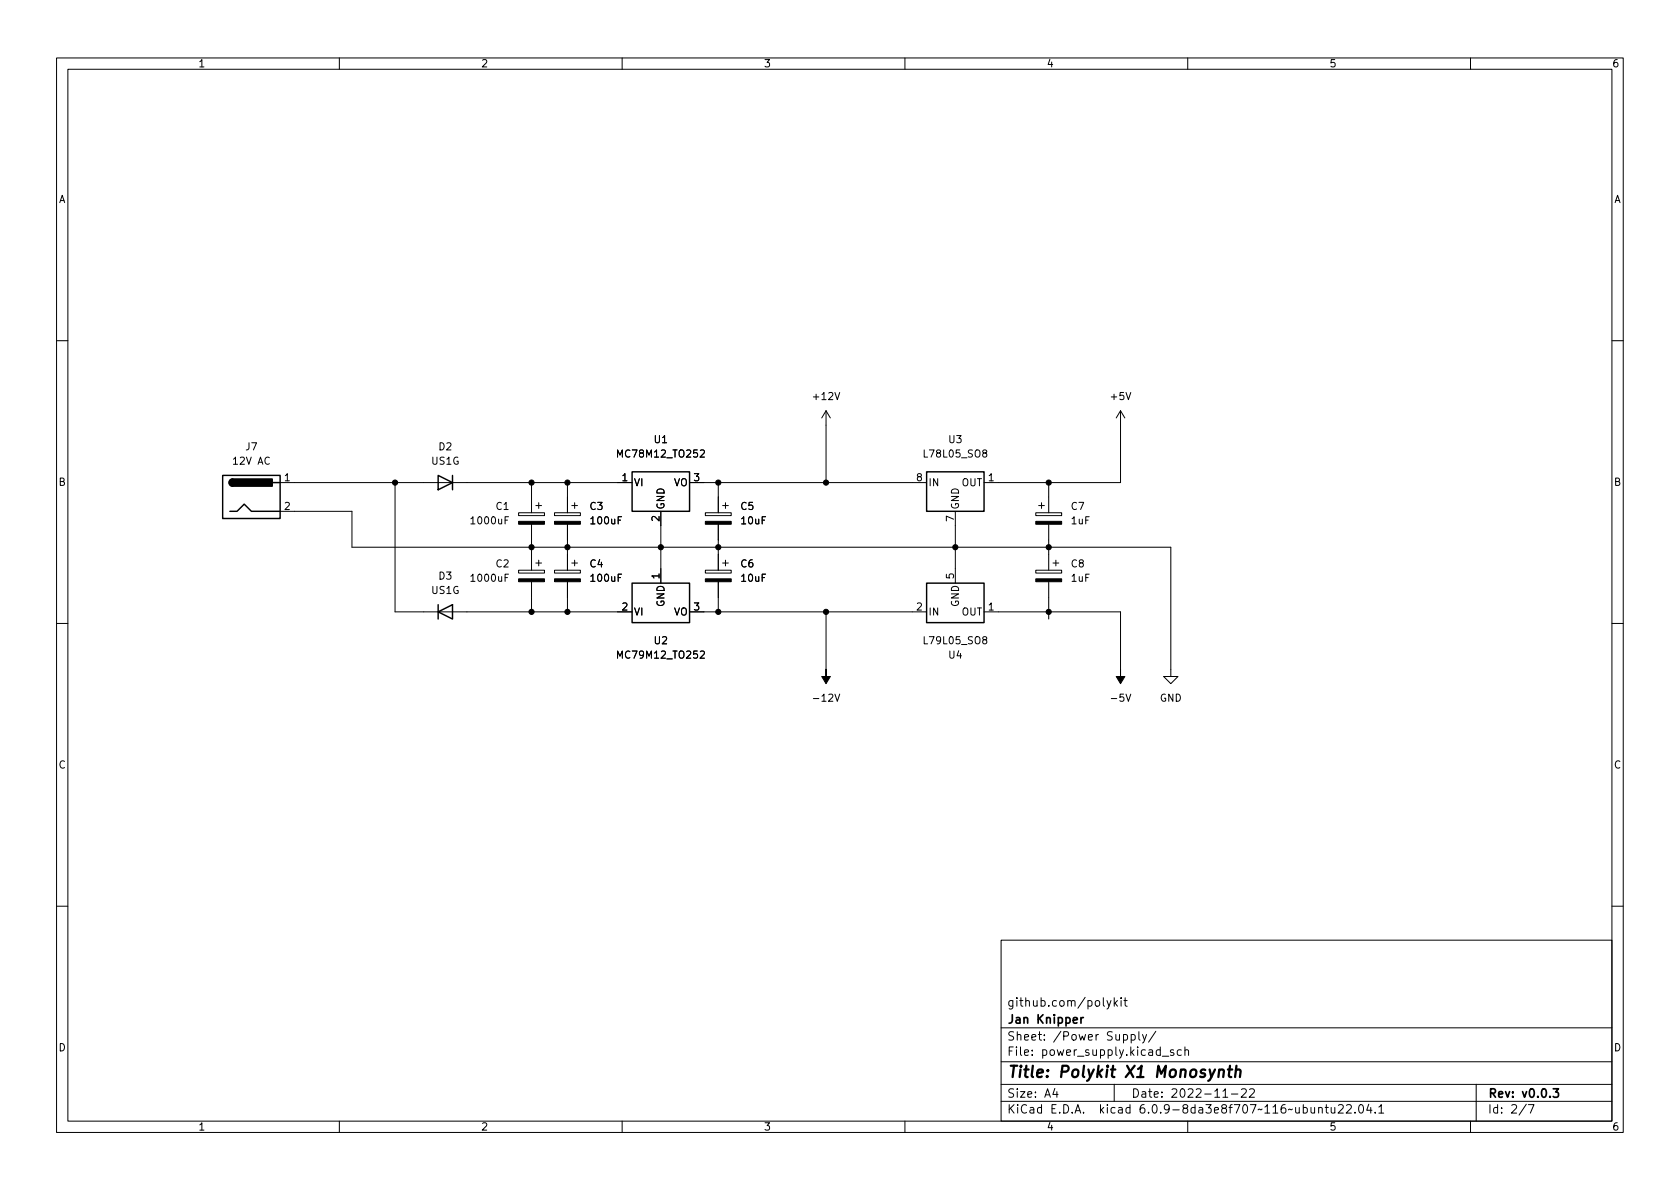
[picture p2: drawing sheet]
<svg xmlns="http://www.w3.org/2000/svg" width="297mm" height="210mm" viewBox="0 0 297 210" stroke-linecap="round" stroke-linejoin="round" font-family="sans-serif">
<g fill="none" stroke="#000" stroke-width=".18">
<path d="M10 10.2h277v190.1h-277zM12 12.2h273v186.1h-273zM60 10.2v2M110 10.2v2M160 10.2v2M210 10.2v2M260 10.2v2M10 60.2h2M146 72.6l-.7 1.3M146 72.6v12.7M146 72.6l.8 1.3M198.1 72.6v12.7h-24.1"/>
<path d="M198.1 72.6l-.7 1.3M198.1 72.6l.8 1.3M285 60.2h2M49.5 90.4h12.7v6.4h144.8v22.8h1.3l-1.3 1.3-1.3-1.3h1.3M49.5 85.3h62.3M69.8 85.3v22.9h42M91.7 90.7h4.6v.5h-4.6zM94 85.3v5.4M94 92.7v8.1M94.7 89.4h1.1M94.7 99.6h1.1M95.2 88.9v1"/>
<path d="M95.2 99.1v1M98 90.7h4.6v.5h-4.6zM100.3 85.3v5.4M100.3 92.7v8.1M101.1 89.4h1M101.1 99.6h1M101.6 88.9v1M101.6 99.1v1M116.8 90.4v12.7M121.9 85.3h41.9M124.7 90.7h4.6v.5h-4.6zM127 85.3v5.4"/>
<path d="M127 92.7v8.1M127.8 89.4h1M127.8 99.6h1M128.3 88.9v1M128.3 99.1v1M168.9 90.4v12.7M183.1 90.7h4.6v.5h-4.6zM183.6 89.4h1.1M184.1 88.9v1M185.4 85.3v5.4M185.4 92.7v8.1M186.2 99.6h1"/>
<path d="M186.7 99.1v1M10 110.2h2M91.7 100.8h4.6v.5h-4.6zM94 102.9v5.3M98 100.8h4.6v.5h-4.6zM100.3 102.9v5.3M121.9 108.2h41.9M124.7 100.8h4.6v.5h-4.6zM127 102.9v5.3M146 108.2v10.2M174 108.2h24.1v10.2M183.1 100.8h4.6v.5h-4.6z"/>
<path d="M185.4 102.9v6.6M285 110.2h2M10 160.2h2M177 166.3h108v32h-108zM195.7 176.9l.4 1M196.4 176.9l-.5 1.4-.2 .1M197 176.4v1.5M197.1 177.4l.5 .5M197.6 176.9l-.6 .6M198.2 176.4v.2M198.2 176.9v1M198.7 176.9h.6"/>
<path d="M198.9 176.4v1.3l.4 .2M285 160.2h2M60 198.3v2M110 198.3v2M160 198.3v2M177 194.8h108M177 191.8h108M177 187.8h108M177 181.8h108M186.5 192.5l-.4 1h1M186.9 193v1M197 191.8v3"/>
<path d="M200 183l.4-.1 .3 .3v.4l-.1 .3h-.6M200 182.9v1.5M201.4 182.4v1.3l.2 .2M202 182.9l.4 1M202.7 182.9l-.5 1.4-.2 .1M204.4 182.4l-1.3 1.9M205.5 186.8h1.1M207.5 185.7l-.4-.1-.2 .2 .1 .3 .5 .1v.4h-.6M208.9 185.7l-.5-.1-.3 .3v.4l.2 .3h.6M209.5 185.8l.2-.2 .4 .1v.9M209.5 185.1v1.5M210 198.3v2"/>
<path d="M216.2 194h.9M217.7 193.5h1.2M219.5 192.7l.6-.2 .2 .2 .1 .3-1 1h1M220.9 192.7l.6-.2 .2 .2 .1 .3-.9 1h.9M233.1 196l.3-.2 .3 .1 .1 .9M233.1 195.8v1M234.3 195.8h.6M234.5 195.3v1.3l.4 .2M235.4 195.8v1h.4l.2-.1M236 195.8v1M236.6 195.5l.6-.2 .2 .2 .1 .3-.9 1h.9M238.1 195.5l.5-.2 .3 .2v.3l-.9 1h.9"/>
<path d="M239.6 196.7v.1M240.4 195.4l.2-.1a.81 .81 0 0 1 .6 .7 .81 .81 0 0 1-.3 .8h-.2a.81 .81 0 0 1-.6-.6 .81 .81 0 0 1 .3-.8zM242 195.3l-.4 1h1M242.4 195.8v1M243.1 196.7v.1M243.8 195.8l.4-.5v1.5M243.8 196.8h.8M260 198.3v2M261 191.8v6.5M269.9 195.3l-1.3 1.9M270.2 195.3h1l-.6 1.5"/>
</g>
<path d="M191.1 179.9v1M191.6 179.9l-.3 .1-.2 .2M274.6 192.5h1l-.5 .6 .4 .1v.7l-.2 .1h-.5l-.2-.1" fill="none" stroke="#000" stroke-width=".3"/>
<path d="M215.6 189.3a.49 .49 0 0 1 .8 .1l-.1 1.1M215.6 189.1l-.2 1.4M217.1 189.1h.8M217.5 188.5l-.2 1.7v.2l.4 .1M218.5 189.3a.49 .49 0 0 1 .9 .1l-.2 1.1M218.6 188.5l-.2 2" fill="none" stroke="#000" stroke-width=".4"/>
<g fill="#000" stroke="#000" stroke-width=".18">
<path d="M91.7 92.2h4.6v.5h-4.6zM98 92.2h4.6v.5h-4.6zM124.7 92.2h4.6v.5h-4.6zM183.1 92.2h4.6v.5h-4.6zM91.7 102.4h4.6v.5h-4.6zM98 102.4h4.6v.5h-4.6zM124.7 102.4h4.6v.5h-4.6zM146 118.4v1.2h.8l-.8 1.3-.7-1.3h.7zM183.1 102.4h4.6v.5h-4.6zM198.1 118.4v1.2h.8l-.8 1.3-.7-1.3h.7z"/>
<circle cx="69.8" cy="85.3" r=".46"/>
<circle cx="94" cy="96.8" r=".46"/>
<circle cx="94" cy="85.3" r=".46"/>
<circle cx="100.3" cy="85.3" r=".46"/>
<circle cx="100.3" cy="96.8" r=".46"/>
<circle cx="116.8" cy="96.8" r=".46"/>
<circle cx="127" cy="96.8" r=".46"/>
<circle cx="127" cy="85.3" r=".46"/>
<circle cx="146" cy="85.3" r=".46"/>
<circle cx="168.9" cy="96.8" r=".46"/>
<circle cx="185.4" cy="96.8" r=".46"/>
<circle cx="185.4" cy="85.3" r=".46"/>
<circle cx="94" cy="108.2" r=".46"/>
<circle cx="100.3" cy="108.2" r=".46"/>
<circle cx="127" cy="108.2" r=".46"/>
<circle cx="146" cy="108.2" r=".46"/>
<circle cx="185.4" cy="108.2" r=".46"/>
</g>
<path d="M39.4 84.1h10.1v7.6h-10.1zM40.6 90.4h1.3l1.3-1.3 1.2 1.3h5.1M41.1 84.7a.64 .64 0 0 0-.6 .6 .64 .64 0 0 0 .6 .7M48.3 85.3h1.2M77.5 84.1l2.5 1.2-2.5 1.3zM80 84.1v2.5M111.8 83.4h10.1v7h-10.1zM163.8 83.4h10.2v7h-10.2zM77.5 108.2l2.5-1.3v2.6zM77.5 106.9v2.6M111.8 103.1h10.1v7h-10.1zM163.8 103.1h10.2v7h-10.2z" fill="none" stroke="#000" stroke-width=".25"/>
<path d="M40.7 84.9l.4-.2v1.3a.64 .64 0 0 1-.5-.4 .64 .64 0 0 1 .1-.7zM41.1 84.7h7v1.3h-7z" fill="#000" stroke="#000" stroke-width=".25"/>
<text font-size="2.8" x="178" y="190.6">Title: Polykit X1 Monosynth</text>
<g font-size="2.1">
<text x="178" y="178">github.com/polykit</text>
<text x="178" y="184">Sheet: /Power Supply/</text>
<text x="178" y="181">Jan Knipper</text>
<text x="178" y="186.7">File: power_supply.kicad_sch</text>
<text x="178" y="196.9">KiCad E.D.A. kicad 6.0.9-8da3e8f707~116~ubuntu22.04.1</text>
<text x="178" y="194.1">Size: A4</text>
<text x="200" y="194.1">Date: 2022-11-22</text>
<text x="263" y="194.1">Rev: v0.0.3</text>
<text x="263" y="196.9">Id: 2/7</text>
</g>
<g font-size="1.8">
<text x="35" y="11.9">1</text>
<text x="85" y="11.9">2</text>
<text x="135" y="11.9">3</text>
<text x="185" y="11.9">4</text>
<text x="235" y="11.9">5</text>
<text x="285" y="11.9">6</text>
<text x="10.3" y="35.9">A</text>
<text x="285.3" y="35.9">A</text>
<text x="144" y="70.7">+12V</text>
<text x="196.5" y="70.7">+5V</text>
<text x="41.4" y="82.2">12V AC</text>
<text x="43.5" y="79.6">J7</text>
<text x="76.3" y="82.2">US1G</text>
<text x="77.6" y="79.6">D2</text>
<text x="109.6" y="80.9">MC78M12_TO252</text>
<text x="115.7" y="78.4">U1</text>
<text x="163.6" y="80.9">L78L05_SO8</text>
<text x="167.8" y="78.4">U3</text>
<text x="10.3" y="85.9">B</text>
<text x="50.3" y="85.1">1</text>
<text x="110" y="85.1">1</text>
<text x="112" y="86">VI</text>
<text x="119.1" y="86">VO</text>
<text x="122.7" y="85.1">3</text>
<text x="162.1" y="85.1">8</text>
<text x="164.1" y="86">IN</text>
<text x="170" y="86">OUT</text>
<text x="174.8" y="85.1">1</text>
<text x="285.3" y="85.9">B</text>
<text x="50.3" y="90.2">2</text>
<text x="83.5" y="92.7">1000uF</text>
<text x="87.7" y="90.2">C1</text>
<text x="104.3" y="90.2">C3</text>
<text x="104.6" y="92.7">100uF</text>
<text x="116.6" y="92.2" transform="rotate(-90 116.6 92.2)">2</text>
<text x="117.5" y="90.2" transform="rotate(-90 117.5 90.2)">GND</text>
<text x="131" y="90.2">C5</text>
<text x="131.2" y="92.7">10uF</text>
<text x="168.7" y="92.2" transform="rotate(-90 168.7 92.2)">7</text>
<text x="169.5" y="90.2" transform="rotate(-90 169.5 90.2)">GND</text>
<text x="189.4" y="90.2">C7</text>
<text x="189.5" y="92.7">1uF</text>
<text x="87.7" y="100.3">C2</text>
<text x="104.3" y="100.3">C4</text>
<text x="131" y="100.3">C6</text>
<text x="189.4" y="100.3">C8</text>
<text x="76.3" y="105">US1G</text>
<text x="77.6" y="102.5">D3</text>
<text x="83.5" y="102.9">1000uF</text>
<text x="104.6" y="102.9">100uF</text>
<text x="110" y="107.9">2</text>
<text x="116.6" y="102.3" transform="rotate(-90 116.6 102.3)">1</text>
<text x="117.5" y="107.3" transform="rotate(-90 117.5 107.3)">GND</text>
<text x="122.7" y="107.9">3</text>
<text x="131.2" y="102.9">10uF</text>
<text x="162.1" y="107.9">2</text>
<text x="168.7" y="102.3" transform="rotate(-90 168.7 102.3)">5</text>
<text x="169.5" y="107.3" transform="rotate(-90 169.5 107.3)">GND</text>
<text x="174.8" y="107.9">1</text>
<text x="189.5" y="102.9">1uF</text>
<text x="112" y="108.8">VI</text>
<text x="115.7" y="113.9">U2</text>
<text x="119.1" y="108.8">VO</text>
<text x="163.6" y="113.9">L79L05_SO8</text>
<text x="164.1" y="108.8">IN</text>
<text x="170" y="108.8">OUT</text>
<text x="109.6" y="116.5">MC79M12_TO252</text>
<text x="167.8" y="116.5">U4</text>
<text x="144.2" y="124.1">-12V</text>
<text x="196.7" y="124.1">-5V</text>
<text x="205" y="124.1">GND</text>
<text x="10.3" y="135.9">C</text>
<text x="285.3" y="135.9">C</text>
<text x="10.3" y="185.9">D</text>
<text x="285.3" y="185.9">D</text>
<text x="35" y="199.9">1</text>
<text x="85" y="199.9">2</text>
<text x="135" y="199.9">3</text>
<text x="185" y="199.9">4</text>
<text x="235" y="199.9">5</text>
<text x="285" y="199.9">6</text>
</g>
</svg>
